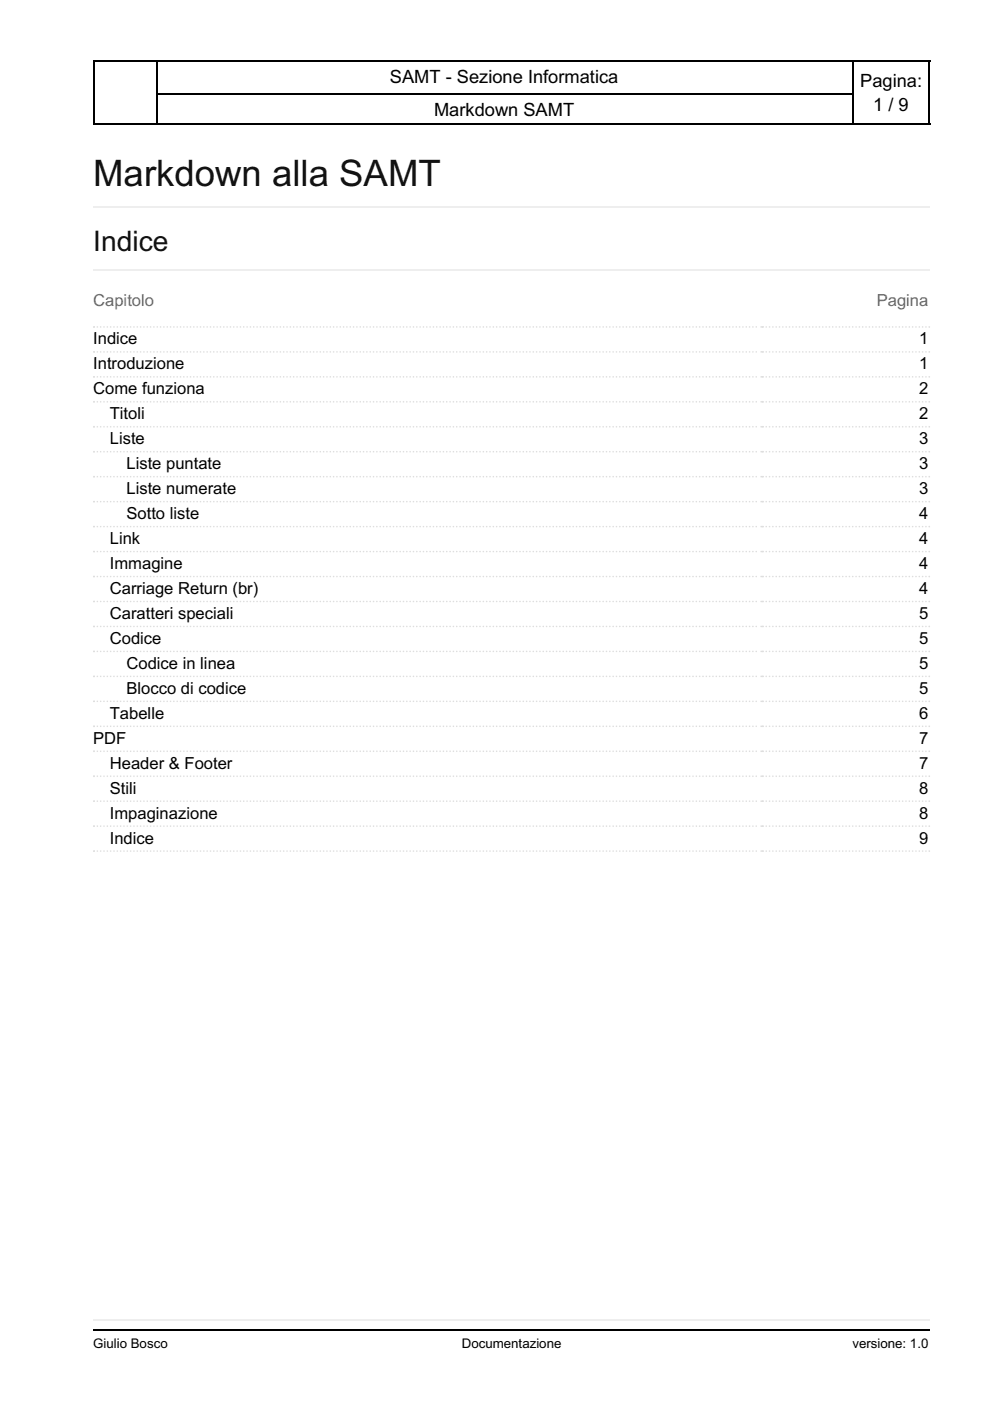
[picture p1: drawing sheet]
<svg xmlns="http://www.w3.org/2000/svg" width="210mm" height="297mm" viewBox="0 0 210 297" stroke-linecap="round" stroke-linejoin="round" font-family="sans-serif">
<path d="M19.8 12.9h177.4M19.8 19.9h177.4M19.8 26.3h177.4" fill="none" stroke="#000" stroke-width=".35"/>
<path d="M19.8 12.7h13.7v13.8h-13.7z" fill="#fff"/>
<path d="M19.8 12.9h13.7M19.9 12.7v13.8M33.3 12.7v13.8M19.8 26.3h13.7" fill="none" stroke="#000" stroke-width=".35"/>
<path d="M180.6 12.7h16.6v13.8h-16.6z" fill="#fff"/>
<path d="M180.6 12.9h16.6M180.8 12.7v13.8M197 12.7v13.8M180.6 26.3h16.6" fill="none" stroke="#000" stroke-width=".35"/>
<g fill="#fff">
<path d="M9.9 276.9h190.1v10.3h-190.1z"/>
<path d="M16.2 279.8h181v4.5h-181z"/>
</g>
<path d="M19.8 279.9h177.4" fill="none" stroke="#eee" stroke-width=".35"/>
<path d="M19.8 282h177.4" fill="none" stroke="#000" stroke-width=".35"/>
<g fill="#fff">
<path d="M9.9 30h190.1v246.9h-190.1z"/>
<path d="M16.2 32.8h181v244.2h-181z"/>
</g>
<path d="M19.8 43.9h177.4M19.8 57.3h177.4" fill="none" stroke="#eee" stroke-width=".35"/>
<g fill="#ddd">
<circle cx="19.9" cy="69.3" r=".18"/>
<circle cx="161.4" cy="69.3" r=".18"/>
</g>
<path d="M19.9 69.3h141.1" fill="none" stroke="#ddd" stroke-width=".35" stroke-dasharray="0 .7"/>
<g fill="#ddd">
<circle cx="161.7" cy="69.3" r=".18"/>
<circle cx="197" cy="69.3" r=".18"/>
</g>
<path d="M161.7 69.3h35" fill="none" stroke="#ddd" stroke-width=".35" stroke-dasharray="0 .7"/>
<g fill="#ddd">
<circle cx="19.9" cy="74.6" r=".18"/>
<circle cx="161.4" cy="74.6" r=".18"/>
</g>
<path d="M19.9 74.6h141.1" fill="none" stroke="#ddd" stroke-width=".35" stroke-dasharray="0 .7"/>
<g fill="#ddd">
<circle cx="161.7" cy="74.6" r=".18"/>
<circle cx="197" cy="74.6" r=".18"/>
</g>
<path d="M161.7 74.6h35" fill="none" stroke="#ddd" stroke-width=".35" stroke-dasharray="0 .7"/>
<g fill="#ddd">
<circle cx="19.9" cy="79.9" r=".18"/>
<circle cx="161.4" cy="79.9" r=".18"/>
</g>
<path d="M19.9 79.9h141.1" fill="none" stroke="#ddd" stroke-width=".35" stroke-dasharray="0 .7"/>
<g fill="#ddd">
<circle cx="161.7" cy="79.9" r=".18"/>
<circle cx="197" cy="79.9" r=".18"/>
</g>
<path d="M161.7 79.9h35" fill="none" stroke="#ddd" stroke-width=".35" stroke-dasharray="0 .7"/>
<g fill="#ddd">
<circle cx="19.9" cy="85.2" r=".18"/>
<circle cx="161.4" cy="85.2" r=".18"/>
</g>
<path d="M19.9 85.2h141.1" fill="none" stroke="#ddd" stroke-width=".35" stroke-dasharray="0 .7"/>
<g fill="#ddd">
<circle cx="161.7" cy="85.2" r=".18"/>
<circle cx="197" cy="85.2" r=".18"/>
</g>
<path d="M161.7 85.2h35" fill="none" stroke="#ddd" stroke-width=".35" stroke-dasharray="0 .7"/>
<g fill="#ddd">
<circle cx="19.9" cy="90.5" r=".18"/>
<circle cx="161.4" cy="90.5" r=".18"/>
</g>
<path d="M19.9 90.5h141.1" fill="none" stroke="#ddd" stroke-width=".35" stroke-dasharray="0 .7"/>
<g fill="#ddd">
<circle cx="161.7" cy="90.5" r=".18"/>
<circle cx="197" cy="90.5" r=".18"/>
</g>
<path d="M161.7 90.5h35" fill="none" stroke="#ddd" stroke-width=".35" stroke-dasharray="0 .7"/>
<g fill="#ddd">
<circle cx="19.9" cy="95.8" r=".18"/>
<circle cx="161.4" cy="95.8" r=".18"/>
</g>
<path d="M19.9 95.8h141.1" fill="none" stroke="#ddd" stroke-width=".35" stroke-dasharray="0 .7"/>
<g fill="#ddd">
<circle cx="161.7" cy="95.8" r=".18"/>
<circle cx="197" cy="95.8" r=".18"/>
</g>
<path d="M161.7 95.8h35" fill="none" stroke="#ddd" stroke-width=".35" stroke-dasharray="0 .7"/>
<g fill="#ddd">
<circle cx="19.9" cy="101.1" r=".18"/>
<circle cx="161.4" cy="101.1" r=".18"/>
</g>
<path d="M19.9 101.1h141.1" fill="none" stroke="#ddd" stroke-width=".35" stroke-dasharray="0 .7"/>
<g fill="#ddd">
<circle cx="161.7" cy="101.1" r=".18"/>
<circle cx="197" cy="101.1" r=".18"/>
</g>
<path d="M161.7 101.1h35" fill="none" stroke="#ddd" stroke-width=".35" stroke-dasharray="0 .7"/>
<g fill="#ddd">
<circle cx="19.9" cy="106.4" r=".18"/>
<circle cx="161.4" cy="106.4" r=".18"/>
</g>
<path d="M19.9 106.4h141.1" fill="none" stroke="#ddd" stroke-width=".35" stroke-dasharray="0 .7"/>
<g fill="#ddd">
<circle cx="161.7" cy="106.4" r=".18"/>
<circle cx="197" cy="106.4" r=".18"/>
</g>
<path d="M161.7 106.4h35" fill="none" stroke="#ddd" stroke-width=".35" stroke-dasharray="0 .7"/>
<g fill="#ddd">
<circle cx="19.9" cy="111.7" r=".18"/>
<circle cx="161.4" cy="111.7" r=".18"/>
</g>
<path d="M19.9 111.7h141.1" fill="none" stroke="#ddd" stroke-width=".35" stroke-dasharray="0 .7"/>
<g fill="#ddd">
<circle cx="161.7" cy="111.7" r=".18"/>
<circle cx="197" cy="111.7" r=".18"/>
</g>
<path d="M161.7 111.7h35" fill="none" stroke="#ddd" stroke-width=".35" stroke-dasharray="0 .7"/>
<g fill="#ddd">
<circle cx="19.9" cy="116.9" r=".18"/>
<circle cx="161.4" cy="116.9" r=".18"/>
</g>
<path d="M19.9 116.9h141.1" fill="none" stroke="#ddd" stroke-width=".35" stroke-dasharray="0 .7"/>
<g fill="#ddd">
<circle cx="161.7" cy="116.9" r=".18"/>
<circle cx="197" cy="116.9" r=".18"/>
</g>
<path d="M161.7 116.9h35" fill="none" stroke="#ddd" stroke-width=".35" stroke-dasharray="0 .7"/>
<g fill="#ddd">
<circle cx="19.9" cy="122.2" r=".18"/>
<circle cx="161.4" cy="122.2" r=".18"/>
</g>
<path d="M19.9 122.2h141.1" fill="none" stroke="#ddd" stroke-width=".35" stroke-dasharray="0 .7"/>
<g fill="#ddd">
<circle cx="161.7" cy="122.2" r=".18"/>
<circle cx="197" cy="122.2" r=".18"/>
</g>
<path d="M161.7 122.2h35" fill="none" stroke="#ddd" stroke-width=".35" stroke-dasharray="0 .7"/>
<g fill="#ddd">
<circle cx="19.9" cy="127.5" r=".18"/>
<circle cx="161.4" cy="127.5" r=".18"/>
</g>
<path d="M19.9 127.5h141.1" fill="none" stroke="#ddd" stroke-width=".35" stroke-dasharray="0 .7"/>
<g fill="#ddd">
<circle cx="161.7" cy="127.5" r=".18"/>
<circle cx="197" cy="127.5" r=".18"/>
</g>
<path d="M161.7 127.5h35" fill="none" stroke="#ddd" stroke-width=".35" stroke-dasharray="0 .7"/>
<g fill="#ddd">
<circle cx="19.9" cy="132.8" r=".18"/>
<circle cx="161.4" cy="132.8" r=".18"/>
</g>
<path d="M19.9 132.8h141.1" fill="none" stroke="#ddd" stroke-width=".35" stroke-dasharray="0 .7"/>
<g fill="#ddd">
<circle cx="161.7" cy="132.8" r=".18"/>
<circle cx="197" cy="132.8" r=".18"/>
</g>
<path d="M161.7 132.8h35" fill="none" stroke="#ddd" stroke-width=".35" stroke-dasharray="0 .7"/>
<g fill="#ddd">
<circle cx="19.9" cy="138.1" r=".18"/>
<circle cx="161.4" cy="138.1" r=".18"/>
</g>
<path d="M19.9 138.1h141.1" fill="none" stroke="#ddd" stroke-width=".35" stroke-dasharray="0 .7"/>
<g fill="#ddd">
<circle cx="161.7" cy="138.1" r=".18"/>
<circle cx="197" cy="138.1" r=".18"/>
</g>
<path d="M161.7 138.1h35" fill="none" stroke="#ddd" stroke-width=".35" stroke-dasharray="0 .7"/>
<g fill="#ddd">
<circle cx="19.9" cy="143.4" r=".18"/>
<circle cx="161.4" cy="143.4" r=".18"/>
</g>
<path d="M19.9 143.4h141.1" fill="none" stroke="#ddd" stroke-width=".35" stroke-dasharray="0 .7"/>
<g fill="#ddd">
<circle cx="161.7" cy="143.4" r=".18"/>
<circle cx="197" cy="143.4" r=".18"/>
</g>
<path d="M161.7 143.4h35" fill="none" stroke="#ddd" stroke-width=".35" stroke-dasharray="0 .7"/>
<g fill="#ddd">
<circle cx="19.9" cy="148.7" r=".18"/>
<circle cx="161.4" cy="148.7" r=".18"/>
</g>
<path d="M19.9 148.7h141.1" fill="none" stroke="#ddd" stroke-width=".35" stroke-dasharray="0 .7"/>
<g fill="#ddd">
<circle cx="161.7" cy="148.7" r=".18"/>
<circle cx="197" cy="148.7" r=".18"/>
</g>
<path d="M161.7 148.7h35" fill="none" stroke="#ddd" stroke-width=".35" stroke-dasharray="0 .7"/>
<g fill="#ddd">
<circle cx="19.9" cy="154" r=".18"/>
<circle cx="161.4" cy="154" r=".18"/>
</g>
<path d="M19.9 154h141.1" fill="none" stroke="#ddd" stroke-width=".35" stroke-dasharray="0 .7"/>
<g fill="#ddd">
<circle cx="161.7" cy="154" r=".18"/>
<circle cx="197" cy="154" r=".18"/>
</g>
<path d="M161.7 154h35" fill="none" stroke="#ddd" stroke-width=".35" stroke-dasharray="0 .7"/>
<g fill="#ddd">
<circle cx="19.9" cy="159.3" r=".18"/>
<circle cx="161.4" cy="159.3" r=".18"/>
</g>
<path d="M19.9 159.3h141.1" fill="none" stroke="#ddd" stroke-width=".35" stroke-dasharray="0 .7"/>
<g fill="#ddd">
<circle cx="161.7" cy="159.3" r=".18"/>
<circle cx="197" cy="159.3" r=".18"/>
</g>
<path d="M161.7 159.3h35" fill="none" stroke="#ddd" stroke-width=".35" stroke-dasharray="0 .7"/>
<g fill="#ddd">
<circle cx="19.9" cy="164.6" r=".18"/>
<circle cx="161.4" cy="164.6" r=".18"/>
</g>
<path d="M19.9 164.6h141.1" fill="none" stroke="#ddd" stroke-width=".35" stroke-dasharray="0 .7"/>
<g fill="#ddd">
<circle cx="161.7" cy="164.6" r=".18"/>
<circle cx="197" cy="164.6" r=".18"/>
</g>
<path d="M161.7 164.6h35" fill="none" stroke="#ddd" stroke-width=".35" stroke-dasharray="0 .7"/>
<g fill="#ddd">
<circle cx="19.9" cy="169.9" r=".18"/>
<circle cx="161.4" cy="169.9" r=".18"/>
</g>
<path d="M19.9 169.9h141.1" fill="none" stroke="#ddd" stroke-width=".35" stroke-dasharray="0 .7"/>
<g fill="#ddd">
<circle cx="161.7" cy="169.9" r=".18"/>
<circle cx="197" cy="169.9" r=".18"/>
</g>
<path d="M161.7 169.9h35" fill="none" stroke="#ddd" stroke-width=".35" stroke-dasharray="0 .7"/>
<g fill="#ddd">
<circle cx="19.9" cy="175.2" r=".18"/>
<circle cx="161.4" cy="175.2" r=".18"/>
</g>
<path d="M19.9 175.2h141.1" fill="none" stroke="#ddd" stroke-width=".35" stroke-dasharray="0 .7"/>
<g fill="#ddd">
<circle cx="161.7" cy="175.2" r=".18"/>
<circle cx="197" cy="175.2" r=".18"/>
</g>
<path d="M161.7 175.2h35" fill="none" stroke="#ddd" stroke-width=".35" stroke-dasharray="0 .7"/>
<g fill="#ddd">
<circle cx="19.9" cy="180.4" r=".18"/>
<circle cx="161.4" cy="180.4" r=".18"/>
</g>
<path d="M19.9 180.4h141.1" fill="none" stroke="#ddd" stroke-width=".35" stroke-dasharray="0 .7"/>
<g fill="#ddd">
<circle cx="161.7" cy="180.4" r=".18"/>
<circle cx="197" cy="180.4" r=".18"/>
</g>
<path d="M161.7 180.4h35" fill="none" stroke="#ddd" stroke-width=".35" stroke-dasharray="0 .7"/>
<text font-size="7.8" fill="#111" x="19.8" y="39.5">Markdown alla SAMT</text>
<text font-size="6" fill="#111" x="19.8" y="53.3">Indice</text>
<g font-size="3.9">
<text x="82.7" y="17.6">SAMT - Sezione Informatica</text>
<text x="182.4" y="18.3">Pagina:</text>
<text x="185.1" y="23.6">1 / 9</text>
<text x="92" y="24.7">Markdown SAMT</text>
</g>
<g font-size="3.5" fill="#666">
<text x="19.8" y="64.9">Capitolo</text>
<text x="185.9" y="64.9">Pagina</text>
</g>
<g font-size="3.5">
<text x="19.8" y="73">Indice</text>
<text x="194.9" y="73">1</text>
<text x="19.8" y="78.3">Introduzione</text>
<text x="19.8" y="83.6">Come funziona</text>
<text x="194.9" y="78.3">1</text>
<text x="194.9" y="83.6">2</text>
<text x="23.3" y="88.9">Titoli</text>
<text x="194.9" y="88.9">2</text>
<text x="23.3" y="94.2">Liste</text>
<text x="194.9" y="94.2">3</text>
<text x="26.8" y="99.5">Liste puntate</text>
<text x="194.9" y="99.5">3</text>
<text x="26.8" y="104.8">Liste numerate</text>
<text x="194.9" y="104.8">3</text>
<text x="26.8" y="110.1">Sotto liste</text>
<text x="194.9" y="110.1">4</text>
<text x="23.3" y="115.4">Link</text>
<text x="194.9" y="115.4">4</text>
<text x="23.3" y="120.6">Immagine</text>
<text x="23.3" y="125.9">Carriage Return (br)</text>
<text x="194.9" y="120.6">4</text>
<text x="194.9" y="125.9">4</text>
<text x="23.3" y="131.2">Caratteri speciali</text>
<text x="194.9" y="131.2">5</text>
<text x="23.3" y="136.5">Codice</text>
<text x="194.9" y="136.5">5</text>
<text x="26.8" y="141.8">Codice in linea</text>
<text x="194.9" y="141.8">5</text>
<text x="26.8" y="147.1">Blocco di codice</text>
<text x="194.9" y="147.1">5</text>
<text x="23.3" y="152.4">Tabelle</text>
<text x="194.9" y="152.4">6</text>
<text x="19.8" y="157.7">PDF</text>
<text x="194.9" y="157.7">7</text>
<text x="23.3" y="163">Header &amp; Footer</text>
<text x="194.9" y="163">7</text>
<text x="23.3" y="168.3">Stili</text>
<text x="23.3" y="173.6">Impaginazione</text>
<text x="194.9" y="168.3">8</text>
<text x="194.9" y="173.6">8</text>
<text x="23.3" y="178.9">Indice</text>
<text x="194.9" y="178.9">9</text>
</g>
<g font-size="2.8">
<text x="19.8" y="285.7">Giulio Bosco</text>
<text x="97.9" y="285.7">Documentazione</text>
<text x="180.7" y="285.7">versione: 1.0</text>
</g>
</svg>
